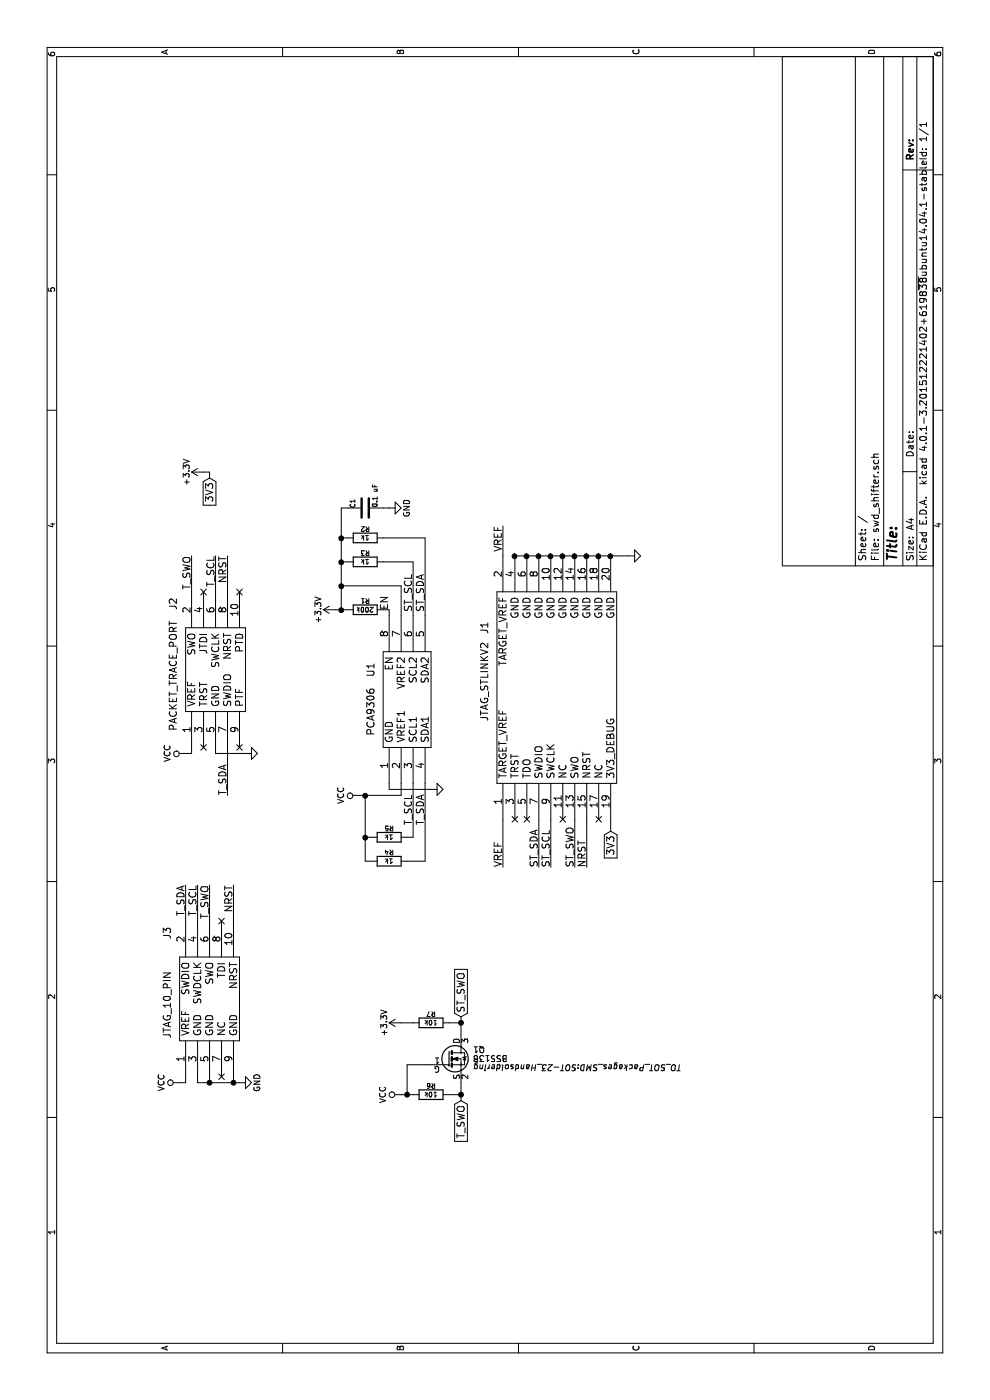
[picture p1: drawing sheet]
EESchema Schematic File Version 2
LIBS:power
LIBS:device
LIBS:transistors
LIBS:conn
LIBS:linear
LIBS:regul
LIBS:74xx
LIBS:cmos4000
LIBS:adc-dac
LIBS:memory
LIBS:xilinx
LIBS:microcontrollers
LIBS:dsp
LIBS:microchip
LIBS:analog_switches
LIBS:motorola
LIBS:texas
LIBS:intel
LIBS:audio
LIBS:interface
LIBS:digital-audio
LIBS:philips
LIBS:display
LIBS:cypress
LIBS:siliconi
LIBS:opto
LIBS:atmel
LIBS:contrib
LIBS:valves
LIBS:nqbit
LIBS:swd_shifter-cache
EELAYER 25 0
EELAYER END
$Descr A4 11693 8268
encoding utf-8
Sheet 1 1
Title ""
Date ""
Rev ""
Comp ""
Comment1 ""
Comment2 ""
Comment3 ""
Comment4 ""
$EndDescr
$Comp
L JTAG_STLINKV2 J1
U 1 1
P 5950 4650
F 0 "J1" H 6450 5250 60  0000 C CNN
F 1 "JTAG_STLINKV2" H 6000 5250 60  0000 C CNN
F 2 "NQBit:EDGE_CONNECTOR_2x10_2.54MM" H 4900 5100 60  0001 C CNN
F 3 "" H 4900 5100 60  0000 C CNN
	1    5950 4650
	1    0    0    -1  
$EndComp
$Comp
L PACKET_TRACE_PORT J2
U 1 1
P 6100 1800
F 0 "J2" H 6650 2150 60  0000 C CNN
F 1 "PACKET_TRACE_PORT" H 6050 2150 60  0000 C CNN
F 2 "NQBit:HEADER_PTH_MALE_2x5_1.27MM" H 6050 2150 60  0001 C CNN
F 3 "" H 6050 2150 60  0000 C CNN
	1    6100 1800
	1    0    0    -1  
$EndComp
$Comp
L PCA9306 U1
U 1 1
P 5850 3400
F 0 "U1" H 6100 3700 60  0000 C CNN
F 1 "PCA9306" H 5750 3700 60  0000 C CNN
F 2 "Housings_SSOP:MSOP-8_3x3mm_Pitch0.65mm" H 5750 3700 60  0001 C CNN
F 3 "" H 5750 3700 60  0000 C CNN
	1    5850 3400
	1    0    0    -1  
$EndComp
$Comp
L R R1
U 1 1
P 6600 3050
F 0 "R1" V 6680 3050 40  0000 C CNN
F 1 "200k" V 6607 3051 40  0000 C CNN
F 2 "Resistors_SMD:R_0805_HandSoldering" V 6530 3050 30  0001 C CNN
F 3 "" H 6600 3050 30  0000 C CNN
	1    6600 3050
	1    0    0    -1  
$EndComp
$Comp
L GND #PWR01
U 1 1
P 7050 5250
F 0 "#PWR01" H 7050 5250 30  0001 C CNN
F 1 "GND" H 7050 5180 30  0001 C CNN
F 2 "" H 7050 5250 60  0000 C CNN
F 3 "" H 7050 5250 60  0000 C CNN
	1    7050 5250
	1    0    0    -1  
$EndComp
$Comp
L GND #PWR02
U 1 1
P 5100 3600
F 0 "#PWR02" H 5100 3600 30  0001 C CNN
F 1 "GND" H 5100 3530 30  0001 C CNN
F 2 "" H 5100 3600 60  0000 C CNN
F 3 "" H 5100 3600 60  0000 C CNN
	1    5100 3600
	1    0    0    -1  
$EndComp
NoConn ~ 6750 1700
NoConn ~ 6750 2000
NoConn ~ 5450 2000
NoConn ~ 5450 1700
NoConn ~ 4850 4300
NoConn ~ 4850 4400
NoConn ~ 4850 4700
NoConn ~ 4850 5000
$Comp
L C C1
U 1 1
P 7450 3050
F 0 "C1" H 7450 3150 40  0000 L CNN
F 1 "0.1 uF" H 7456 2965 40  0000 L CNN
F 2 "Capacitors_SMD:C_0805_HandSoldering" H 7488 2900 30  0001 C CNN
F 3 "" H 7450 3050 60  0000 C CNN
	1    7450 3050
	1    0    0    -1  
$EndComp
$Comp
L R R5
U 1 1
P 4700 3250
F 0 "R5" V 4780 3250 40  0000 C CNN
F 1 "1k" V 4707 3251 40  0000 C CNN
F 2 "Resistors_SMD:R_0805_HandSoldering" V 4630 3250 30  0001 C CNN
F 3 "" H 4700 3250 30  0000 C CNN
	1    4700 3250
	1    0    0    -1  
$EndComp
$Comp
L R R4
U 1 1
P 4500 3250
F 0 "R4" V 4580 3250 40  0000 C CNN
F 1 "1k" V 4507 3251 40  0000 C CNN
F 2 "Resistors_SMD:R_0805_HandSoldering" V 4430 3250 30  0001 C CNN
F 3 "" H 4500 3250 30  0000 C CNN
	1    4500 3250
	1    0    0    -1  
$EndComp
$Comp
L R R3
U 1 1
P 7000 3050
F 0 "R3" V 7080 3050 40  0000 C CNN
F 1 "1k" V 7007 3051 40  0000 C CNN
F 2 "Resistors_SMD:R_0805_HandSoldering" V 6930 3050 30  0001 C CNN
F 3 "" H 7000 3050 30  0000 C CNN
	1    7000 3050
	1    0    0    -1  
$EndComp
$Comp
L R R2
U 1 1
P 7200 3050
F 0 "R2" V 7280 3050 40  0000 C CNN
F 1 "1k" V 7207 3051 40  0000 C CNN
F 2 "Resistors_SMD:R_0805_HandSoldering" V 7130 3050 30  0001 C CNN
F 3 "" H 7200 3050 30  0000 C CNN
	1    7200 3050
	1    0    0    -1  
$EndComp
$Comp
L JTAG_10_PIN J3
U 1 1
P 3350 1750
F 0 "J3" H 3900 2100 60  0000 C CNN
F 1 "JTAG_10_PIN" H 3300 2100 60  0000 C CNN
F 2 "NQBit:HEADER_PTH_MALE_2x5_1.27MM" H 3300 2100 60  0001 C CNN
F 3 "" H 3300 2100 60  0000 C CNN
	1    3350 1750
	1    0    0    -1  
$EndComp
NoConn ~ 4000 1850
NoConn ~ 2700 1850
$Comp
L GND #PWR03
U 1 1
P 5400 2050
F 0 "#PWR03" H 5400 2050 30  0001 C CNN
F 1 "GND" H 5400 1980 30  0001 C CNN
F 2 "" H 5400 2050 60  0000 C CNN
F 3 "" H 5400 2050 60  0000 C CNN
	1    5400 2050
	1    0    0    -1  
$EndComp
Text GLabel 4750 5100 0    60   Input ~ 0
3V3
$Comp
L VCC #PWR04
U 1 1
P 5050 3000
F 0 "#PWR04" H 5050 2850 50  0001 C CNN
F 1 "VCC" H 5050 3150 50  0000 C CNN
F 2 "" H 5050 3000 50  0000 C CNN
F 3 "" H 5050 3000 50  0000 C CNN
	1    5050 3000
	1    0    0    -1  
$EndComp
$Comp
L +3.3V #PWR05
U 1 1
P 6600 2800
F 0 "#PWR05" H 6600 2650 50  0001 C CNN
F 1 "+3.3V" H 6600 2940 50  0000 C CNN
F 2 "" H 6600 2800 50  0000 C CNN
F 3 "" H 6600 2800 50  0000 C CNN
	1    6600 2800
	1    0    0    -1  
$EndComp
Wire Wire Line
	4850 5100 4750 5100
Connection ~ 7050 4400
Connection ~ 7050 4300
Connection ~ 7050 4500
Connection ~ 7050 4600
Connection ~ 7050 4700
Connection ~ 7050 4800
Connection ~ 7050 4900
Connection ~ 7050 5000
Connection ~ 7050 5100
Wire Wire Line
	7050 4300 7050 5250
Wire Wire Line
	5100 3250 5100 3600
Wire Wire Line
	5150 3250 5100 3250
Wire Wire Line
	5050 3350 5150 3350
Wire Wire Line
	5050 3000 5050 3350
Wire Wire Line
	4700 3100 4700 3050
Wire Wire Line
	4500 3050 5050 3050
Connection ~ 5050 3050
Wire Wire Line
	4500 3550 5150 3550
Wire Wire Line
	6550 3250 6600 3250
Wire Wire Line
	6600 3250 6600 3200
Wire Wire Line
	7000 3450 6550 3450
Wire Wire Line
	6600 2800 6600 2900
Wire Wire Line
	6600 2850 7450 2850
Wire Wire Line
	7000 2850 7000 2900
Connection ~ 6800 2850
Connection ~ 6600 2850
Wire Wire Line
	6550 3350 6800 3350
Wire Wire Line
	6800 3350 6800 2850
Wire Wire Line
	7000 3450 7000 3200
Wire Wire Line
	6550 3550 7200 3550
Wire Wire Line
	7200 3550 7200 3200
Wire Wire Line
	7200 2850 7200 2900
Connection ~ 7000 2850
Text Label 6900 3450 2    60   ~ 0
ST_SCL
Text Label 6900 3550 2    60   ~ 0
ST_SDA
Text Label 4800 3450 0    60   ~ 0
T_SCL
Text Label 4800 3550 0    60   ~ 0
T_SDA
Wire Wire Line
	4500 3050 4500 3100
Connection ~ 4700 3050
Wire Wire Line
	5150 3450 4700 3450
Wire Wire Line
	4700 3450 4700 3400
Wire Wire Line
	4500 3550 4500 3400
Wire Wire Line
	7450 2850 7450 2900
Connection ~ 7200 2850
$Comp
L GND #PWR06
U 1 1
P 7450 3250
F 0 "#PWR06" H 7450 3000 50  0001 C CNN
F 1 "GND" H 7450 3100 50  0000 C CNN
F 2 "" H 7450 3250 50  0000 C CNN
F 3 "" H 7450 3250 50  0000 C CNN
	1    7450 3250
	1    0    0    -1  
$EndComp
Wire Wire Line
	7450 3250 7450 3200
Text Label 7300 4200 2    60   ~ 0
VREF
Wire Wire Line
	7050 4200 7300 4200
Wire Wire Line
	4850 4200 4450 4200
Text Label 4450 4200 0    60   ~ 0
VREF
Text Label 4450 4500 0    60   ~ 0
ST_SDA
Text Label 4450 4600 0    60   ~ 0
ST_SCL
Wire Wire Line
	4850 4500 4450 4500
Wire Wire Line
	4850 4600 4450 4600
Text Label 4450 4900 0    60   ~ 0
NRST
Wire Wire Line
	4850 4900 4450 4900
Text Label 7050 1800 2    60   ~ 0
T_SCL
Text Label 7050 1900 2    60   ~ 0
NRST
Wire Wire Line
	6750 1800 7050 1800
Wire Wire Line
	6750 1900 7050 1900
Text Label 5050 1900 0    60   ~ 0
T_SDA
Wire Wire Line
	5450 1900 5050 1900
$Comp
L VCC #PWR07
U 1 1
P 5400 1550
F 0 "#PWR07" H 5400 1400 50  0001 C CNN
F 1 "VCC" H 5400 1700 50  0000 C CNN
F 2 "" H 5400 1550 50  0000 C CNN
F 3 "" H 5400 1550 50  0000 C CNN
	1    5400 1550
	1    0    0    -1  
$EndComp
Wire Wire Line
	5450 1600 5400 1600
Wire Wire Line
	5400 1600 5400 1550
$Comp
L +3.3V #PWR08
U 1 1
P 7750 1700
F 0 "#PWR08" H 7750 1550 50  0001 C CNN
F 1 "+3.3V" H 7750 1840 50  0000 C CNN
F 2 "" H 7750 1700 50  0000 C CNN
F 3 "" H 7750 1700 50  0000 C CNN
	1    7750 1700
	1    0    0    -1  
$EndComp
Text GLabel 7700 1750 0    60   Input ~ 0
3V3
Wire Wire Line
	7700 1750 7750 1750
Wire Wire Line
	7750 1750 7750 1700
$Comp
L VCC #PWR09
U 1 1
P 2650 1500
F 0 "#PWR09" H 2650 1350 50  0001 C CNN
F 1 "VCC" H 2650 1650 50  0000 C CNN
F 2 "" H 2650 1500 50  0000 C CNN
F 3 "" H 2650 1500 50  0000 C CNN
	1    2650 1500
	1    0    0    -1  
$EndComp
Wire Wire Line
	2700 1550 2650 1550
Wire Wire Line
	2650 1550 2650 1500
Wire Wire Line
	2700 1650 2650 1650
Wire Wire Line
	2650 1650 2650 2000
Wire Wire Line
	2700 1950 2650 1950
Connection ~ 2650 1950
Wire Wire Line
	2700 1750 2650 1750
Connection ~ 2650 1750
$Comp
L GND #PWR010
U 1 1
P 2650 2000
F 0 "#PWR010" H 2650 1750 50  0001 C CNN
F 1 "GND" H 2650 1850 50  0000 C CNN
F 2 "" H 2650 2000 50  0000 C CNN
F 3 "" H 2650 2000 50  0000 C CNN
	1    2650 2000
	1    0    0    -1  
$EndComp
Text Label 4300 1550 2    60   ~ 0
T_SDA
Text Label 4300 1650 2    60   ~ 0
T_SCL
Text Label 4300 1950 2    60   ~ 0
NRST
Wire Wire Line
	4000 1550 4300 1550
Wire Wire Line
	4000 1650 4300 1650
Wire Wire Line
	4000 1950 4300 1950
Wire Wire Line
	5450 1800 5400 1800
Wire Wire Line
	5400 1800 5400 2050
$Comp
L BSS138 Q1
U 1 1
P 2850 3750
F 0 "Q1" H 3050 3825 50  0000 L CNN
F 1 "BSS138" H 3050 3750 50  0000 L CNN
F 2 "TO_SOT_Packages_SMD:SOT-23_Handsoldering" H 3050 3675 50  0000 L CIN
F 3 "" H 2850 3750 50  0000 L CNN
	1    2850 3750
	0    1    1    0   
$EndComp
$Comp
L R R6
U 1 1
P 2550 3600
F 0 "R6" V 2630 3600 40  0000 C CNN
F 1 "10k" V 2557 3601 40  0000 C CNN
F 2 "Resistors_SMD:R_0805_HandSoldering" V 2480 3600 30  0001 C CNN
F 3 "" H 2550 3600 30  0000 C CNN
	1    2550 3600
	1    0    0    -1  
$EndComp
$Comp
L R R7
U 1 1
P 3150 3600
F 0 "R7" V 3230 3600 40  0000 C CNN
F 1 "10k" V 3157 3601 40  0000 C CNN
F 2 "Resistors_SMD:R_0805_HandSoldering" V 3080 3600 30  0001 C CNN
F 3 "" H 3150 3600 30  0000 C CNN
	1    3150 3600
	1    0    0    -1  
$EndComp
Wire Wire Line
	2800 3550 2800 3400
Wire Wire Line
	2800 3400 2550 3400
Wire Wire Line
	2550 3350 2550 3450
$Comp
L VCC #PWR011
U 1 1
P 2550 3350
F 0 "#PWR011" H 2550 3200 50  0001 C CNN
F 1 "VCC" H 2550 3500 50  0000 C CNN
F 2 "" H 2550 3350 50  0000 C CNN
F 3 "" H 2550 3350 50  0000 C CNN
	1    2550 3350
	1    0    0    -1  
$EndComp
$Comp
L +3.3V #PWR012
U 1 1
P 3150 3350
F 0 "#PWR012" H 3150 3200 50  0001 C CNN
F 1 "+3.3V" H 3150 3490 50  0000 C CNN
F 2 "" H 3150 3350 50  0000 C CNN
F 3 "" H 3150 3350 50  0000 C CNN
	1    3150 3350
	1    0    0    -1  
$EndComp
Wire Wire Line
	3150 3450 3150 3350
Connection ~ 2550 3400
Wire Wire Line
	2550 3750 2550 3850
Wire Wire Line
	2500 3850 2650 3850
Wire Wire Line
	3050 3850 3200 3850
Wire Wire Line
	3150 3850 3150 3750
Text GLabel 3200 3850 2    60   Input ~ 0
ST_SWO
Text GLabel 2500 3850 0    60   Input ~ 0
T_SWO
Connection ~ 3150 3850
Connection ~ 2550 3850
Text Label 4450 4800 0    60   ~ 0
ST_SWO
Wire Wire Line
	4850 4800 4450 4800
Text Label 4300 1750 2    60   ~ 0
T_SWO
Wire Wire Line
	4000 1750 4300 1750
Text Label 7050 1600 2    60   ~ 0
T_SWO
Wire Wire Line
	6750 1600 7050 1600
Text Label 6600 3250 0    60   ~ 0
EN
$EndSCHEMATC
